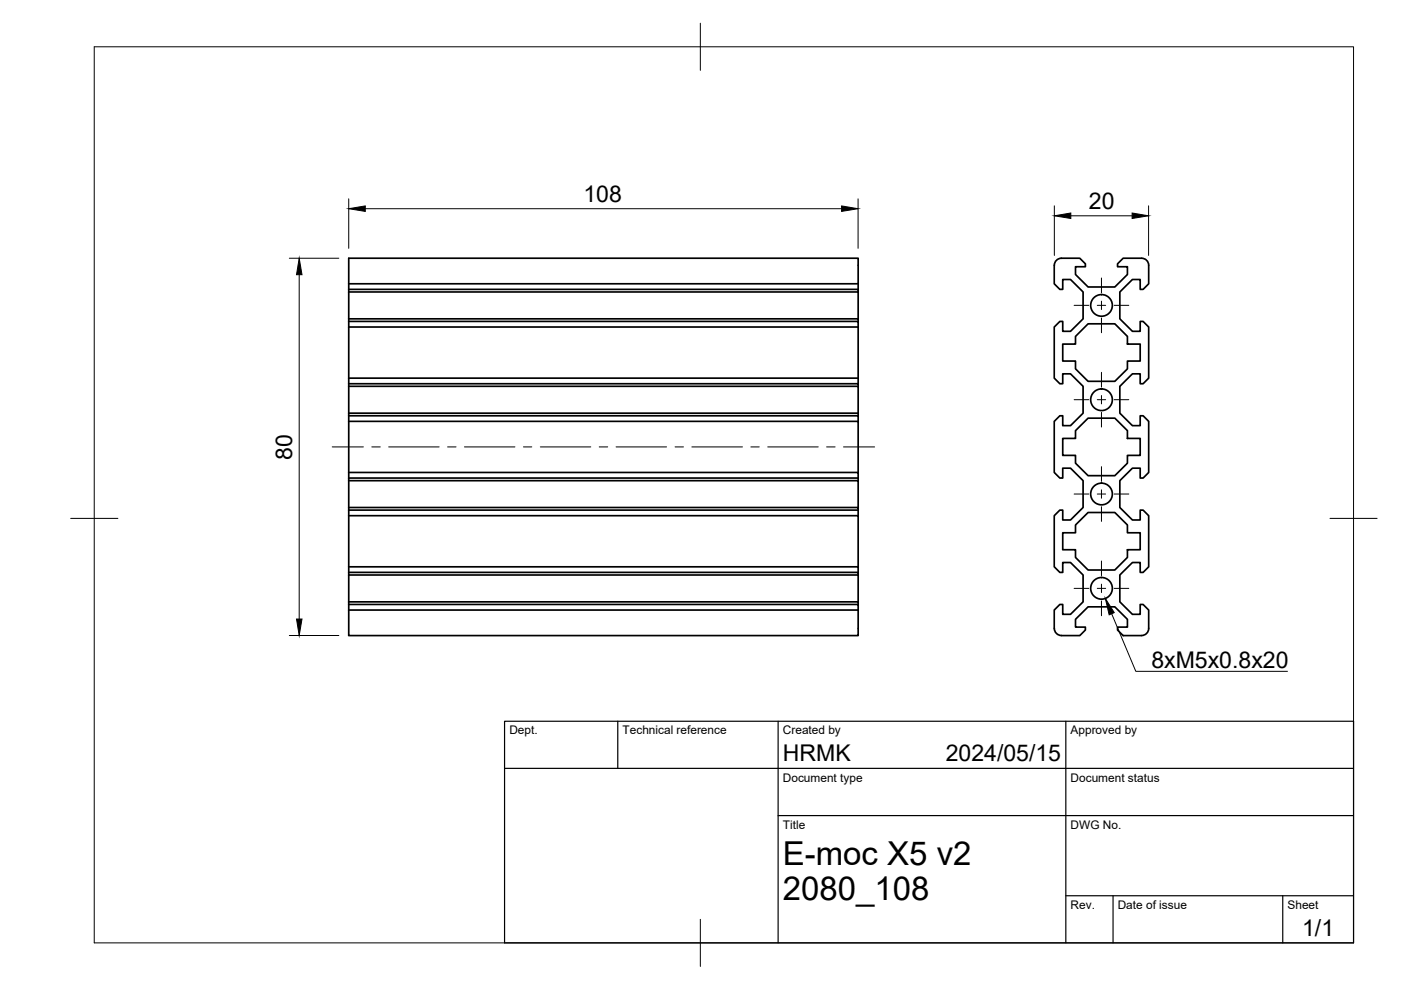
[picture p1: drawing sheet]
<svg xmlns="http://www.w3.org/2000/svg" width="297mm" height="210mm" viewBox="0 0 297 210" stroke-linecap="round" stroke-linejoin="round" font-family="sans-serif">
<!-- layer: Visible -->
<g fill="none" stroke="#000" stroke-width=".36">
<path d="M225 54.8h3.9l1.2 1.1v.7h-2.1v1.6l2.7 2.6h5.7l2.6-2.6v-1.6h-2.1v-.7l1.2-1.1h3.9M225 54.8a1.49 1.49 0 0 0-1.5 1.4v4l1.2 1.2h.6v-2.1h1.7l2.6 2.6v5.7l-2.6 2.6h-1.7v-2.1h-.6l-1.2 1.2v10.9l1.2 1.2h.6v-2.1h1.7l2.6 2.6v5.7l-2.6 2.6h-1.7v-2h-.6l-1.2 1.1v10.9l1.2 1.2h.6v-2.1h1.7l2.6 2.6v5.7l-2.6 2.7h-1.7v-2.1h-.6l-1.2 1.1v10.9l1.2 1.2h.6v-2.1h1.7l2.6 2.6v5.7l-2.6 2.7h-1.7v-2.1h-.6l-1.2 1.1v4a1.54 1.54 0 0 0 1.5 1.4M242.1 54.8a1.49 1.49 0 0 1 1.4 1.5v3.9l-1.1 1.2h-.7v-2.1h-1.6l-2.7 2.6v5.7l2.7 2.6h1.6v-2.1h.7l1.1 1.2v10.9l-1.1 1.2h-.7v-2.1h-1.6l-2.7 2.6v5.7l2.7 2.6h1.6v-2h.7l1.1 1.1v10.9l-1.1 1.2h-.7v-2.1h-1.6l-2.7 2.6v5.7l2.7 2.7h1.6v-2.1h.7l1.1 1.1v10.9l-1.1 1.2h-.7v-2.1h-1.6l-2.7 2.6v5.7l2.7 2.7h1.6v-2.1h.7l1.1 1.1v3.9a1.49 1.49 0 0 1-1.4 1.5M73.9 60.2h108v-5.4h-108v80h108v-5.5h-108M73.9 69.3h108v10.9M73.9 68.1h108v1.2M73.9 67.6h108v.5M73.9 61.9h108v5.7M73.9 61.4h108v.5M181.9 60.2v1.2M225.3 73h2.7v-1.7l2.7-2.6h5.7l2.6 2.6v1.7h2.7v3.6h-2.7v1.6l-2.6 2.6h-5.7l-2.7-2.6v-1.6h-2.7zM73.9 89.3h108v10.9"/>
<path d="M73.9 88.2h108v1.1M73.9 87.6h108v.6M73.9 81.9h108v5.7M73.9 81.4h108v.5M73.9 80.2h108v1.2M225.3 93h2.7v-1.7l2.7-2.6h5.7l2.6 2.6v1.7h2.7v3.6h-2.7v1.6l-2.6 2.7h-5.7l-2.7-2.7v-1.6h-2.7zM73.9 109.3h108v10.9M73.9 108.2h108v1.1M73.9 107.6h108v.6M73.9 101.9h108v5.7M73.9 101.4h108v.5M73.9 100.2h108v1.2"/>
<path d="M225.3 113h2.7v-1.7l2.7-2.6h5.7l2.6 2.6v1.7h2.7v3.6h-2.7v1.6l-2.6 2.7h-5.7l-2.7-2.7v-1.6h-2.7zM73.9 128.2h108v1.1M73.9 127.6h108v.6M73.9 121.9h108v5.7M73.9 121.4h108v.5M73.9 120.2h108v1.2M225 134.8h3.9l1.2-1.2v-.6h-2.1v-1.7l2.7-2.6h5.7l2.6 2.6v1.7h-2.1v.6l1.2 1.2h3.9"/>
<circle cx="233.5" cy="64.8" r="2.3"/>
<circle cx="233.5" cy="84.8" r="2.3"/>
<circle cx="233.5" cy="104.7" r="2.3"/>
<circle cx="233.5" cy="124.7" r="2.3"/>
</g>
<!-- layer: BORDER -->
<path d="M20 9.9h267v190h-267zM148.5 4.9v10M15 109.9h10M282 109.9h10M148.5 194.9v10" fill="none" stroke="#000" stroke-width=".21"/>
<!-- layer: TITLEBLOCK -->
<path d="M107 152.9h180v47h-180zM131 152.9v10M165 152.9v47M226 152.9v47M107 162.9h180M165 172.9h122M226 189.9h61M236 189.9v10M272 189.9v10" fill="none" stroke="#000" stroke-width=".25"/>
<!-- layer: FD_Dimensions -->
<path d="M61.3 54.8h10.5M63.4 58.2v73M73.9 42.2v10.5M77.4 44.3h101M181.9 42.2v10.5M223.5 43.6v10.6M227 45.8h13M243.5 43.6v10.6M61.3 134.7h10.5" fill="none" stroke="#000" stroke-width=".21"/>
<path d="M63.4 54.8l.6 3.4h-1.1zM73.9 44.3l3.5-.6v1.1zM178.4 43.7l3.5 .6-3.5 .5zM223.5 45.8l3.5-.6v1.1zM240 45.2l3.5 .6-3.5 .5zM62.9 131.2h1.1l-.6 3.5z" fill="#000" stroke="#000" stroke-width=".21"/>
<!-- layer: Leaders -->
<path d="M234.4 126.9l1.8 3-1 .5z" fill="#000" stroke="#000" stroke-width=".21"/>
<path d="M235.7 130.1l5.1 12.2h32.2" fill="none" stroke="#000" stroke-width=".21"/>
<!-- layer: Smart Centers -->
<g fill="none" stroke="#000" stroke-width=".21">
<path d="M233.5 58.9v3.2M227.7 64.7h3.1M232.6 64.7h1.8M233.5 63.9v1.7M233.5 67.4v3.1M233.5 78.9v3.2M236.2 64.7h3.1M70.4 94.8h6.6M78.8 94.8h1.8M82.4 94.8h10.7M94.9 94.8h1.8M98.5 94.8h10.7"/>
<path d="M111 94.8h1.8M114.6 94.8h10.7M127 94.8h1.8M130.6 94.8h10.7M143.1 94.8h1.8M146.7 94.8h10.7M159.2 94.8h1.8M162.8 94.8h10.7M175.3 94.8h1.8M178.8 94.8h6.6M227.7 84.7h3.1M232.6 84.7h1.8"/>
<path d="M233.5 83.9v1.7M233.5 87.4v3.1M233.5 98.9v3.2M236.2 84.7h3.1M227.7 104.7h3.1M232.6 104.7h1.8M233.5 103.9v1.7M233.5 107.4v3.1M233.5 118.9v3.2M236.2 104.7h3.1M227.7 124.7h3.1M232.6 124.7h1.8"/>
<path d="M233.5 123.9v1.7M233.5 127.4v3.1M236.2 124.7h3.1"/>
</g>
<g font-size="7">
<text x="166" y="183.4">E-moc X5 v2</text>
<text x="166" y="190.9">2080_108</text>
</g>
<g font-size="4.9">
<text x="123.7" y="42.8">108</text>
<text x="230.9" y="44.3">20</text>
<text x="62" y="97.4" transform="rotate(-90 62 97.4)">80</text>
<text x="244.1" y="141.6">8xM5x0.8x20</text>
<text x="166" y="161.4">HRMK</text>
<text x="200.5" y="161.4">2024/05/15</text>
<text x="276.1" y="198.6">1/1</text>
</g>
<g font-size="2.5">
<text x="108" y="155.7">Dept.</text>
<text x="132" y="155.7">Technical reference</text>
<text x="166" y="155.7">Created by</text>
<text x="227" y="155.7">Approved by</text>
<text x="166" y="165.7">Document type</text>
<text x="227" y="165.7">Document status</text>
<text x="166" y="175.7">Title</text>
<text x="227" y="175.7">DWG No.</text>
<text x="227" y="192.7">Rev.</text>
<text x="237" y="192.7">Date of issue</text>
<text x="273" y="192.7">Sheet</text>
</g>
</svg>
